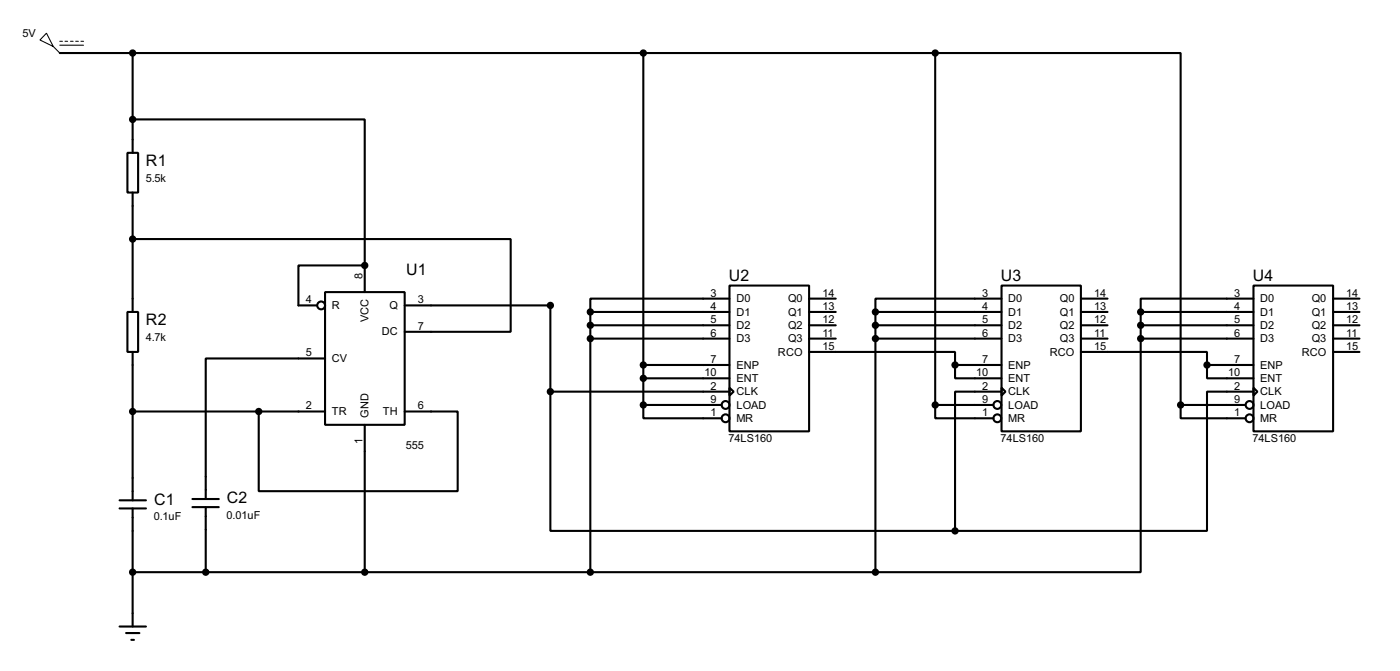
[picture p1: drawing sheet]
<svg xmlns="http://www.w3.org/2000/svg" width="268mm" height="128mm" viewBox="0 0 268 128" stroke-linecap="round" stroke-linejoin="round" font-family="sans-serif">
<g fill="none" stroke="#000" stroke-width=".4">
<path d="M11.5 10.2h167.6M25.4 10.2v19.1M123.2 10.2v67.3M179.1 10.2h47v67.3M179.1 10.2v67.3M24.4 29.3h2.1v7.6h-2.1zM25.4 22.9h44.5v27.9M25.4 36.9v22.8M24.4 59.7h2.1v7.7h-2.1zM25.4 45.8h72.4v17.7h-20.3M62.3 55.9h15.2v25.4h-15.2zM69.9 50.8h-12.7v7.7h3.5"/>
<path d="M69.9 50.8v5.1M77.5 58.5h27.9v16.5M113.1 59.7h26.6M113.1 59.7v49.8M139.7 54.7h15.3v27.9h-15.3zM139.7 57.2h-26.6v2.5M155 59.7h5.1M155 57.2h5.1M167.7 59.7h24.1M167.7 59.7v49.8M191.8 54.7h15.2v27.9h-15.2zM191.8 57.2h-24.1v2.5"/>
<path d="M207 59.7h5.1M207 57.2h5.1M218.5 59.7h21.6M218.5 59.7v5.1M240.1 54.7h15.2v27.9h-15.2zM240.1 57.2h-21.6v2.5M255.3 59.7h5.1M255.3 57.2h5.1M25.4 67.4v28.4M25.4 78.8h36.9M49.6 78.8v15.2h38.1v-15.2h-10.2M62.3 68.6h-22.9v26.9"/>
<path d="M105.4 75v26.6h77.5M105.4 75h34.3M113.1 62.3h26.6M113.1 64.8h26.6M123.2 77.5v2.6h15M123.2 69.9h16.5M123.2 72.4h16.5M123.2 77.5h15M139.7 74.2l.8 .8-.8 .7zM155 67.4h27.9v2.5M155 62.3h5.1M155 64.8h5.1"/>
<path d="M167.7 62.3h24.1M167.7 64.8h24.1M179.1 77.5v2.6h11.2M179.1 77.5h11.2M182.9 69.9v2.5h8.9M182.9 69.9h8.9M191.8 74.2l.8 .8-.8 .7zM191.8 75h-8.9v26.6M207 67.4h24.2v2.5M207 62.3h5.1M207 64.8h5.1M218.5 64.8v44.7h-50.8"/>
<path d="M218.5 62.3h21.6M218.5 64.8h21.6M226.1 77.5v2.6h12.4M226.1 77.5h12.4M231.2 69.9v2.5h8.9M231.2 69.9h8.9M240.1 74.2l.7 .8-.7 .7zM240.1 75h-8.9v26.6h-48.3M255.3 62.3h5.1M255.3 64.8h5.1M255.3 67.4h5.1M22.9 95.8h5.1"/>
<path d="M22.9 97.3h5.1M25.4 97.3v22.6M36.9 97.1h5M36.9 95.5h5M39.4 97.1v12.4M69.9 81.3v28.2M22.9 119.9h5.1M25.4 109.5h142.3M24.2 121.2h2.5M25.2 122.5h.5"/>
<circle cx="61.5" cy="58.5" r=".75"/>
<circle cx="138.9" cy="77.5" r=".75"/>
<circle cx="191" cy="77.5" r=".75"/>
<circle cx="239.3" cy="77.5" r=".75"/>
<circle cx="138.9" cy="80.1" r=".75"/>
<circle cx="191" cy="80.1" r=".75"/>
<circle cx="239.3" cy="80.1" r=".75"/>
</g>
<circle cx="69.9" cy="50.8" r=".2" fill="#000"/>
<g fill="#000" stroke="#000" stroke-width=".4">
<circle cx="25.4" cy="10.2" r=".5"/>
<circle cx="123.2" cy="10.2" r=".5"/>
<circle cx="179.1" cy="10.2" r=".5"/>
<circle cx="25.4" cy="22.9" r=".5"/>
<circle cx="25.4" cy="45.8" r=".5"/>
<circle cx="69.8" cy="50.8" r=".5"/>
<circle cx="105.4" cy="58.5" r=".5"/>
<circle cx="113" cy="59.7" r=".5"/>
<circle cx="167.6" cy="59.7" r=".5"/>
<circle cx="218.4" cy="59.7" r=".5"/>
<circle cx="25.4" cy="78.8" r=".5"/>
<circle cx="49.5" cy="78.8" r=".5"/>
<circle cx="105.4" cy="75" r=".5"/>
<circle cx="113" cy="64.8" r=".5"/>
<circle cx="113" cy="62.3" r=".5"/>
<circle cx="123.2" cy="77.5" r=".5"/>
<circle cx="123.2" cy="69.9" r=".5"/>
<circle cx="123.2" cy="72.4" r=".5"/>
<circle cx="167.6" cy="64.8" r=".5"/>
<circle cx="167.6" cy="62.3" r=".5"/>
<circle cx="179.1" cy="77.5" r=".5"/>
<circle cx="182.9" cy="69.9" r=".5"/>
<circle cx="218.4" cy="62.3" r=".5"/>
<circle cx="218.4" cy="64.8" r=".5"/>
<circle cx="226.1" cy="77.5" r=".5"/>
<circle cx="231.1" cy="69.9" r=".5"/>
<circle cx="25.4" cy="109.5" r=".5"/>
<circle cx="39.4" cy="109.5" r=".5"/>
<circle cx="69.8" cy="109.5" r=".5"/>
<circle cx="113" cy="109.5" r=".5"/>
<circle cx="167.6" cy="109.5" r=".5"/>
<circle cx="182.9" cy="101.6" r=".5"/>
</g>
<path d="M8.9 6.4l1.3 2.5-2.5-1.2zM10.2 8.9l1.3 1.3M11.5 7.9h.5M11.5 8.7h4.5M12.5 7.9h.5M13.5 7.9h.5M14.5 7.9h.5M15.5 7.9h.5" fill="none" stroke="#000" stroke-width=".2"/>
<g font-size="3.4">
<text x="28" y="31.8">R1</text>
<text x="77.8" y="52.6">U1</text>
<text x="139.6" y="53.8">U2</text>
<text x="191.7" y="53.8">U3</text>
<text x="239.9" y="53.8">U4</text>
<text x="28" y="62.3">R2</text>
<text x="29.5" y="96.6">C1</text>
<text x="43.5" y="96.3">C2</text>
</g>
<g font-size="2.4">
<text x="4.3" y="7.1">5V</text>
<text x="27.9" y="34.7">5.5k</text>
<text x="69.5" y="53.4" transform="rotate(-90 69.5 53.4)">8</text>
<text x="58.6" y="58.1">4</text>
<text x="63.5" y="59.2">R</text>
<text x="74.6" y="59.2">Q</text>
<text x="80" y="58.1">3</text>
<text x="136.1" y="56.8">3</text>
<text x="136.1" y="59.3">4</text>
<text x="141" y="57.9">D0</text>
<text x="150.9" y="57.9">Q0</text>
<text x="157.5" y="56.8">14</text>
<text x="157.5" y="59.3">13</text>
<text x="188.1" y="56.8">3</text>
<text x="188.1" y="59.3">4</text>
<text x="193.1" y="57.9">D0</text>
<text x="203" y="57.9">Q0</text>
<text x="209.5" y="56.8">14</text>
<text x="209.5" y="59.3">13</text>
<text x="236.4" y="56.8">3</text>
<text x="236.4" y="59.3">4</text>
<text x="241.3" y="57.9">D0</text>
<text x="251.2" y="57.9">Q0</text>
<text x="257.8" y="56.8">14</text>
<text x="257.8" y="59.3">13</text>
<text x="27.9" y="65.2">4.7k</text>
<text x="70.6" y="61.6" transform="rotate(-90 70.6 61.6)">VCC</text>
<text x="73.1" y="64.2">DC</text>
<text x="80" y="63.1">7</text>
<text x="136.1" y="61.9">5</text>
<text x="136.1" y="64.4">6</text>
<text x="141" y="60.4">D1</text>
<text x="141" y="63">D2</text>
<text x="141" y="65.5">D3</text>
<text x="150.9" y="60.4">Q1</text>
<text x="150.9" y="63">Q2</text>
<text x="150.9" y="65.5">Q3</text>
<text x="157.5" y="61.9">12</text>
<text x="157.5" y="64.4">11</text>
<text x="188.1" y="61.9">5</text>
<text x="188.1" y="64.4">6</text>
<text x="193.1" y="60.4">D1</text>
<text x="193.1" y="63">D2</text>
<text x="193.1" y="65.5">D3</text>
<text x="203" y="60.4">Q1</text>
<text x="203" y="63">Q2</text>
<text x="203" y="65.5">Q3</text>
<text x="209.5" y="61.9">12</text>
<text x="209.5" y="64.4">11</text>
<text x="236.4" y="61.9">5</text>
<text x="236.4" y="64.4">6</text>
<text x="241.3" y="60.4">D1</text>
<text x="241.3" y="63">D2</text>
<text x="241.3" y="65.5">D3</text>
<text x="251.2" y="60.4">Q1</text>
<text x="251.2" y="63">Q2</text>
<text x="251.2" y="65.5">Q3</text>
<text x="257.8" y="61.9">12</text>
<text x="257.8" y="64.4">11</text>
<text x="58.6" y="68.2">5</text>
<text x="63.5" y="69.3">CV</text>
<text x="136.1" y="69.5">7</text>
<text x="141" y="70.6">ENP</text>
<text x="149" y="68.1">RCO</text>
<text x="157.5" y="67">15</text>
<text x="188.1" y="69.5">7</text>
<text x="193.1" y="70.6">ENP</text>
<text x="201" y="68.1">RCO</text>
<text x="209.5" y="67">15</text>
<text x="236.4" y="69.5">7</text>
<text x="241.3" y="70.6">ENP</text>
<text x="249.3" y="68.1">RCO</text>
<text x="257.8" y="67">15</text>
<text x="134.9" y="72">10</text>
<text x="136.1" y="74.6">2</text>
<text x="136.1" y="77.1">9</text>
<text x="141" y="73.1">ENT</text>
<text x="141" y="75.7">CLK</text>
<text x="187" y="72">10</text>
<text x="188.1" y="74.6">2</text>
<text x="188.1" y="77.1">9</text>
<text x="193.1" y="73.1">ENT</text>
<text x="193.1" y="75.7">CLK</text>
<text x="235.2" y="72">10</text>
<text x="236.4" y="74.6">2</text>
<text x="236.4" y="77.1">9</text>
<text x="241.3" y="73.1">ENT</text>
<text x="241.3" y="75.7">CLK</text>
<text x="58.6" y="78.4">2</text>
<text x="63.5" y="79.5">TR</text>
<text x="70.6" y="80" transform="rotate(-90 70.6 80)">GND</text>
<text x="73.3" y="79.5">TH</text>
<text x="80" y="78.4">6</text>
<text x="136.1" y="79.7">1</text>
<text x="141" y="78.2">LOAD</text>
<text x="141" y="80.8">MR</text>
<text x="188.1" y="79.7">1</text>
<text x="193.1" y="78.2">LOAD</text>
<text x="193.1" y="80.8">MR</text>
<text x="236.4" y="79.7">1</text>
<text x="241.3" y="78.2">LOAD</text>
<text x="241.3" y="80.8">MR</text>
<text x="69.5" y="85" transform="rotate(-90 69.5 85)">1</text>
<text x="77.7" y="86">555</text>
<text x="139.5" y="84.7">74LS160</text>
<text x="191.6" y="84.7">74LS160</text>
<text x="239.9" y="84.7">74LS160</text>
<text x="29.5" y="99.5">0.1uF</text>
<text x="43.4" y="99.3">0.01uF</text>
</g>
</svg>
